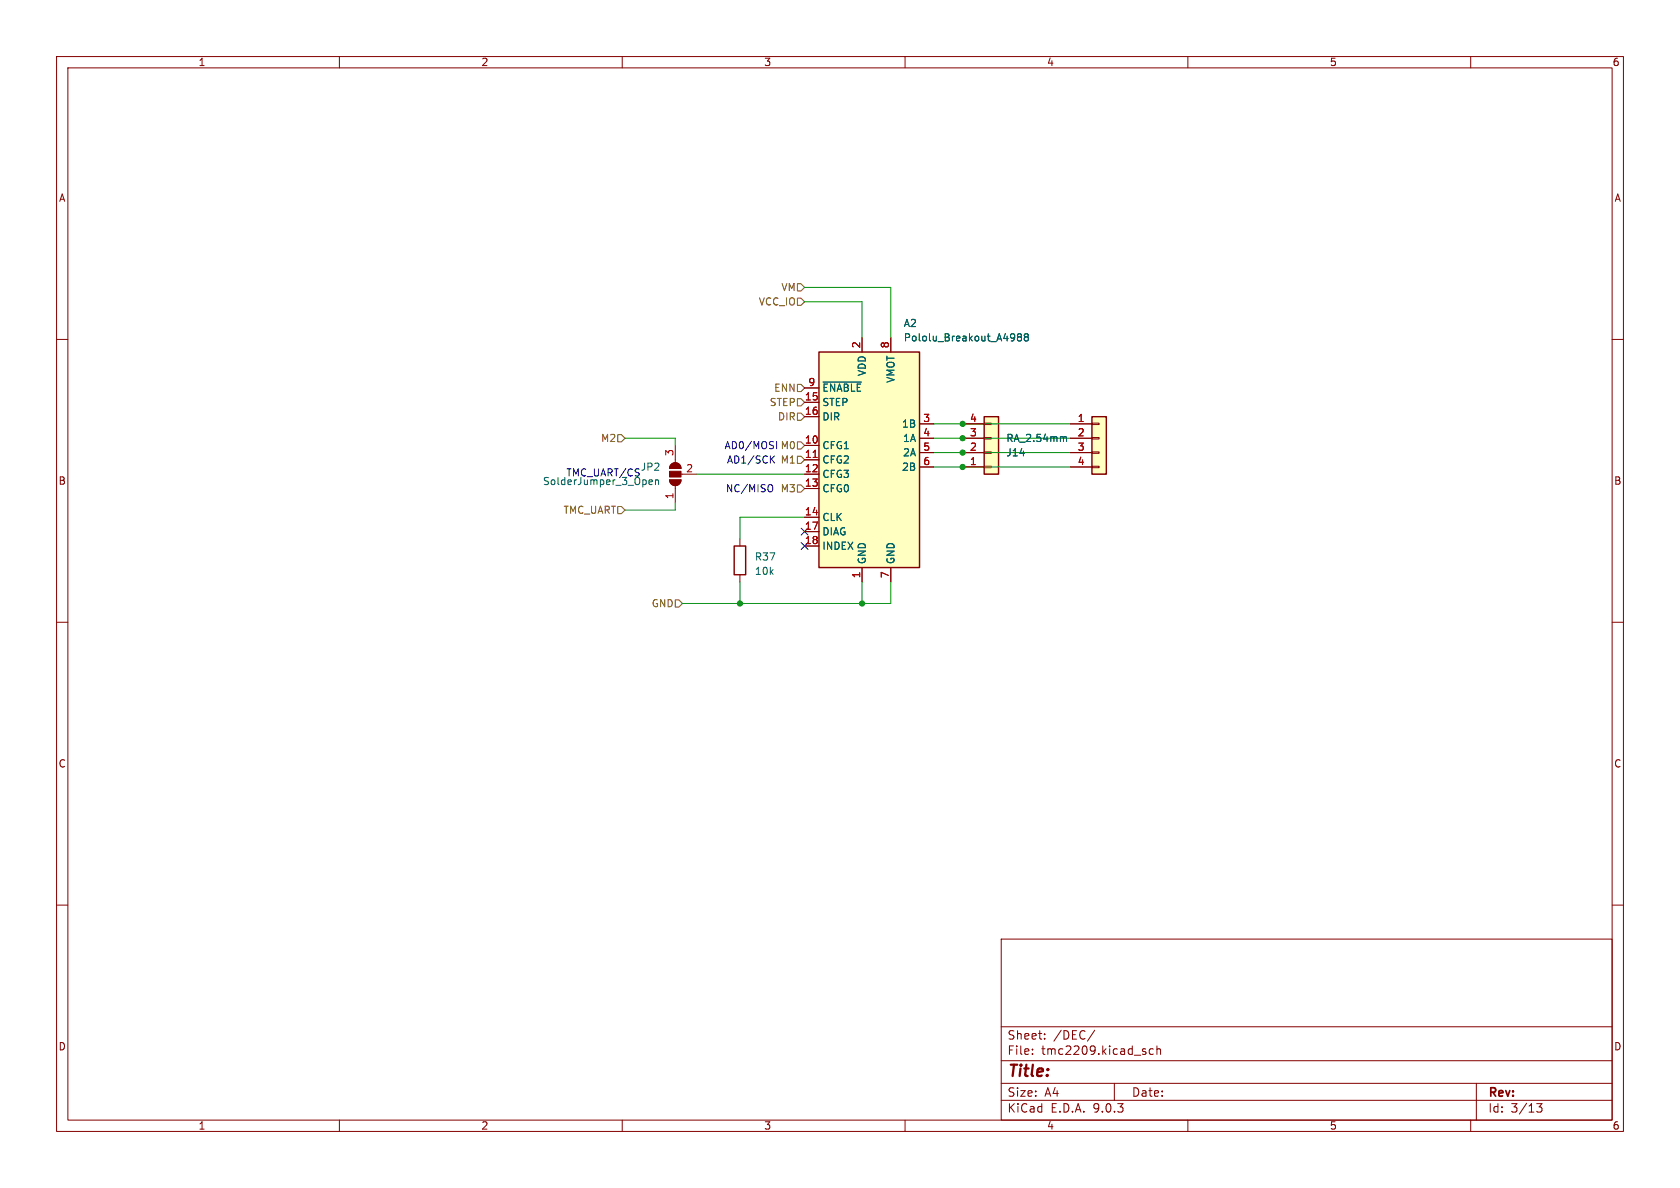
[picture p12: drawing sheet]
<svg xmlns="http://www.w3.org/2000/svg" width="297mm" height="210mm" viewBox="0 0 297 210" stroke-linecap="round" stroke-linejoin="round" font-family="sans-serif">
<g fill="none" stroke="#840000" stroke-width=".18">
<path d="M10 10h277v190h-277zM12 12h273v186h-273zM60 10v2M110 10v2M160 10v2M210 10v2M260 10v2M10 60h2M285 60h2M10 110h2M285 110h2M10 160h2"/>
<path d="M177 166h108v32h-108zM285 160h2M60 198v2M110 198v2M160 198v2M177 194.5h108M177 191.5h108M177 187.5h108M177 181.5h108M182.5 186.3v.1M182.5 185.5v.1M184.7 183.6v.1"/>
<path d="M184.7 182.8v.1M193.5 182.1l-1.3 2M197 191.5v3M202.5 186v.3M203.9 185.5l-.4-.1-.3 .3v.4l.1 .2h.6M204.5 185.5l.2-.1 .4 .1 .1 .9M204.5 184.9v1.5M210 198v2M260 198v2M261 191.5v6.5M271.7 195.1h.9l-.5 .6 .4 .1v.7l-.2 .1-.6-.1"/>
</g>
<path d="M193 73.7h2.6v10.1h-2.6z" fill="#ffffc2"/>
<path d="M193 73.7h2.6v10.1h-2.6z" fill="none" stroke="#840000" stroke-width=".25"/>
<path d="M189.2 74.9h3.8M189.2 77.5h3.8M193 74.8h1.3v.3h-1.3zM193 77.3h1.3v.3h-1.3zM193 79.9h1.3v.2h-1.3zM189.2 80h3.8M189.2 82.6h3.8M193 82.4h1.3v.3h-1.3z" fill="none" stroke="#840000" stroke-width=".18"/>
<path d="M174 73.7h2.5v10.1h-2.5z" fill="#ffffc2"/>
<path d="M174 73.7h2.5v10.1h-2.5z" fill="none" stroke="#840000" stroke-width=".25"/>
<path d="M170.2 77.5h3.8M170.2 74.9h3.8M174 79.9h1.3v.2h-1.3zM174 77.3h1.3v.3h-1.3zM174 74.8h1.3v.3h-1.3zM170.2 82.6h3.8M170.2 80h3.8M174 82.4h1.3v.3h-1.3z" fill="none" stroke="#840000" stroke-width=".18"/>
<path d="M188.1 77.3h.4l.1 .7" fill="none" stroke="#006464" stroke-width=".18"/>
<path d="M144.8 62.2h17.8v38.1h-17.8z" fill="#ffffc2"/>
<path d="M144.8 62.2h17.8v38.1h-17.8zM129.8 96.5h2v5.1h-2z" fill="none" stroke="#840000" stroke-width=".25"/>
<g fill="none" stroke="#840000" stroke-width=".18">
<path d="M152.4 59.7v2.5M157.5 59.7v2.5M119.4 78.7v3.1M142.2 68.6h2.6M142.2 71.1h2.6M142.2 73.7h2.6M142.2 78.7h2.6M162.6 74.9h2.5M162.6 77.5h2.5M170.2 74.9h3.8M170.2 77.5h3.8M189.2 74.9h3.8"/>
<path d="M189.2 77.5h3.8M118.4 84.8h2a1.02 1.02 0 0 1-1 1 1.02 1.02 0 0 1-1-1zM118.7 82.1a1.02 1.02 0 0 1 1.1-.2 1.02 1.02 0 0 1 .6 .9h-2zM119.4 85.9v3M120.4 83.8h2.8M130.8 95.3v1.2M142.2 81.3h2.6M142.2 83.8h2.6M142.2 86.4h2.6M142.2 91.4h2.6M142.2 94h2.6M142.2 96.5h2.6"/>
<path d="M162.6 80h2.5M162.6 82.6h2.5M170.2 80h3.8M170.2 82.6h3.8M189.2 80h3.8M189.2 82.6h3.8M130.8 101.6v1.3M152.4 100.3v2.6M157.5 100.3v2.6"/>
</g>
<g fill="none" stroke="#006464" stroke-width=".18">
<path d="M179.3 59.1a1.07 1.07 0 0 1-.1 1M179.4 59.5l-.1 .2M180.1 59.5l-.2-.2 .2-.3h.2l.3 .2-.3 .3M180.1 59.5l-.2 .3v.3l.2 .2 .4-.1 .1-.2v-.2l-.3-.3M180.1 59.5h.2M181.3 59.5l-.2-.2 .2-.3h.3l.2 .2-.2 .3M181.3 59.5h.3M181.3 59.5l-.2 .3v.3l.2 .2 .4-.1 .1-.2v-.2l-.2-.3M145.5 67.5h6.8M188.1 77.3h.4l.1 .7M114.7 85.2l.6-.1v-.2l-.4-.1-.2 .2 .1 .6h.5M115.9 84.9l.2-.1 .3 .1v.8"/>
<path d="M115.9 84.8v.9"/>
</g>
<path d="M143.8 80.9h.7" fill="none" stroke="#a90000" stroke-width=".18"/>
<g fill="#840000" stroke="#840000" stroke-width=".18">
<path d="M118.4 84.8h2a1.02 1.02 0 0 1-1 1 1.02 1.02 0 0 1-1-1z"/>
<path d="M118.4 83.3h2v1h-2z"/>
<path d="M118.7 82.1a1.02 1.02 0 0 1 1.1-.2 1.02 1.02 0 0 1 .6 .9h-2z"/>
</g>
<path d="M141 50.2h.6l.6 .6-.6 .6h-.6zM141 52.7h.6l.6 .6-.6 .7h-.6zM109.2 76.8h.7l.6 .7-.6 .6h-.7zM141 78.1h.6l.6 .6-.6 .7h-.6zM141 73h.6l.6 .7-.6 .6h-.6zM141 70.5h.6l.6 .6-.6 .7h-.6zM141 67.9h.6l.6 .7-.6 .6h-.6zM109.2 89.5h.7l.6 .7-.6 .6h-.7zM141 85.7h.6l.6 .7-.6 .6h-.6zM141 80.6h.6l.6 .7-.6 .6h-.6zM119.4 106h.6l.6 .7-.6 .6h-.6z" fill="none" stroke="#725600" stroke-width=".18"/>
<g fill="none" stroke="#009600" stroke-width=".18">
<path d="M142.2 53.3h10.2v6.4M142.2 50.8h15.3v8.9M110.5 77.5h8.9v1.2M165.1 77.5h24.1M165.1 74.9h24.1M119.4 88.9v1.3h-8.9M123.2 83.8h19M142.2 91.4h-11.4v3.9M165.1 82.6h24.1M165.1 80h24.1M130.8 102.9v3.8M152.4 102.9v3.8"/>
<path d="M157.5 102.9v3.8h-36.9"/>
</g>
<path d="M141.6 95.9l1.2 1.2M141.6 93.4l1.2 1.2M142.8 95.9l-1.2 1.2M142.8 93.4l-1.2 1.2" fill="none" stroke="#000084" stroke-width=".18"/>
<path d="M137.3 78.1v1.2M136.3 85.7h.1a.81 .81 0 0 1-.1 1.2M136.4 81.1l.5 .8M136.9 80.6l-.7 .7" fill="none" stroke="#0000c2" stroke-width=".18"/>
<g fill="#009600" stroke="#009600" stroke-width=".18">
<circle cx="152.4" cy="106.7" r=".46"/>
<circle cx="170.2" cy="80" r=".46"/>
<circle cx="170.2" cy="77.5" r=".46"/>
<circle cx="170.2" cy="74.9" r=".46"/>
<circle cx="170.2" cy="82.6" r=".46"/>
<circle cx="130.8" cy="106.7" r=".46"/>
</g>
<text font-size="2.8" fill="#840000" x="178" y="190.9">Title:</text>
<g font-size="2.1" fill="#840000">
<text x="178" y="184">Sheet:</text>
<text x="186.2" y="184">/DEC/</text>
<text x="178" y="186.7">File:</text>
<text x="184.1" y="186.7">tmc2209.kicad_sch</text>
<text x="178" y="196.9">KiCad</text>
<text x="178" y="194.1">Size:</text>
<text x="184.7" y="194.1">A4</text>
<text x="185.7" y="196.9">E.D.A.</text>
<text x="193.3" y="196.9">9.0.3</text>
<text x="200" y="194.1">Date:</text>
<text x="263" y="194.3">Rev:</text>
<text x="263" y="196.9">Id:</text>
<text x="267.1" y="196.9">3/13</text>
</g>
<g font-size="1.8" fill="#840000">
<text x="35" y="11.9">1</text>
<text x="85" y="11.9">2</text>
<text x="135" y="11.9">3</text>
<text x="185" y="11.9">4</text>
<text x="235" y="11.9">5</text>
<text x="285" y="11.9">6</text>
<text x="10.3" y="35.9">A</text>
<text x="285.3" y="35.9">A</text>
<text x="10.3" y="85.9">B</text>
<text x="285.3" y="85.9">B</text>
<text x="10.3" y="135.9">C</text>
<text x="285.3" y="135.9">C</text>
<text x="10.3" y="185.9">D</text>
<text x="285.3" y="185.9">D</text>
<text x="35" y="199.9">1</text>
<text x="85" y="199.9">2</text>
<text x="135" y="199.9">3</text>
<text x="185" y="199.9">4</text>
<text x="235" y="199.9">5</text>
<text x="285" y="199.9">6</text>
</g>
<g font-size="1.8" fill="#725600">
<text x="138" y="51.7">VM</text>
<text x="134" y="54.2">VCC_IO</text>
<text x="136" y="72">STEP</text>
<text x="136.8" y="69.4">ENN</text>
<text x="137.4" y="74.5">DIR</text>
<text x="106.2" y="78.3">M2</text>
<text x="137.9" y="79.6">M0</text>
<text x="137.9" y="82.1">M1</text>
<text x="137.9" y="87.2">M3</text>
<text x="99.5" y="91">TMC_UART</text>
<text x="115.1" y="107.5">GND</text>
</g>
<g font-size="1.8" fill="#006464">
<text x="159.7" y="58">A2</text>
<text x="159.7" y="60.6">Pololu_Breakout_A4988</text>
<text x="145.3" y="69.4">~{ENABLE}</text>
<text x="145.3" y="72">STEP</text>
<text x="153.3" y="66.6" transform="rotate(-90 153.3 66.6)">VDD</text>
<text x="158.3" y="67.8" transform="rotate(-90 158.3 67.8)">VMOT</text>
<text x="145.3" y="74.5">DIR</text>
<text x="159.4" y="75.8">1B</text>
<text x="145.3" y="79.6">CFG1</text>
<text x="145.3" y="82.1">CFG2</text>
<text x="159.4" y="83.4">2B</text>
<text x="159.6" y="78.3">1A</text>
<text x="159.6" y="80.9">2A</text>
<text x="177.8" y="78.3">RA_2.54mm</text>
<text x="177.8" y="80.9">J14</text>
<text x="95.9" y="86">SolderJumper_3_Open</text>
<text x="145.3" y="84.7">CFG3</text>
<text x="145.3" y="87.2">CFG0</text>
<text x="145.3" y="92.3">CLK</text>
<text x="145.3" y="94.8">DIAG</text>
<text x="133.4" y="101.8">10k</text>
<text x="133.4" y="99.3">R37</text>
<text x="145.3" y="97.4">INDEX</text>
<text x="153.3" y="99.8" transform="rotate(-90 153.3 99.8)">GND</text>
<text x="158.3" y="99.8" transform="rotate(-90 158.3 99.8)">GND</text>
</g>
<g font-size="1.8" fill="#a90000">
<text x="152.1" y="61.7" transform="rotate(-90 152.1 61.7)">2</text>
<text x="157.2" y="61.7" transform="rotate(-90 157.2 61.7)">8</text>
<text x="142.2" y="70.9">15</text>
<text x="142.8" y="68.3">9</text>
<text x="142.2" y="73.4">16</text>
<text x="163.1" y="74.7">3</text>
<text x="163.1" y="77.2">4</text>
<text x="171.4" y="77.2">3</text>
<text x="171.4" y="74.7">4</text>
<text x="190.4" y="74.7">1</text>
<text x="190.4" y="77.2">2</text>
<text x="119.1" y="80.7" transform="rotate(-90 119.1 80.7)">3</text>
<text x="121.2" y="83.6">2</text>
<text x="142.2" y="78.5">10</text>
<text x="142.2" y="81">11</text>
<text x="142.2" y="83.6">12</text>
<text x="163.1" y="79.8">5</text>
<text x="163.1" y="82.3">6</text>
<text x="171.4" y="82.3">1</text>
<text x="171.4" y="79.8">2</text>
<text x="190.4" y="79.8">3</text>
<text x="190.4" y="82.3">4</text>
<text x="119.1" y="88.3" transform="rotate(-90 119.1 88.3)">1</text>
<text x="142.2" y="86.1">13</text>
<text x="142.2" y="91.2">14</text>
<text x="142.2" y="93.7">17</text>
<text x="142.2" y="96.3">18</text>
<text x="152.1" y="102.3" transform="rotate(-90 152.1 102.3)">1</text>
<text x="157.2" y="102.3" transform="rotate(-90 157.2 102.3)">7</text>
</g>
<g font-size="1.8" fill="#0000c2">
<text x="113.2" y="83.4">JP2</text>
<text x="128" y="79.6">AD0/MOSI</text>
<text x="128.4" y="82.1">AD1/SCK</text>
<text x="100" y="84.4">TMC_UART/CS</text>
<text x="128.2" y="87.2">NC/MISO</text>
</g>
</svg>
